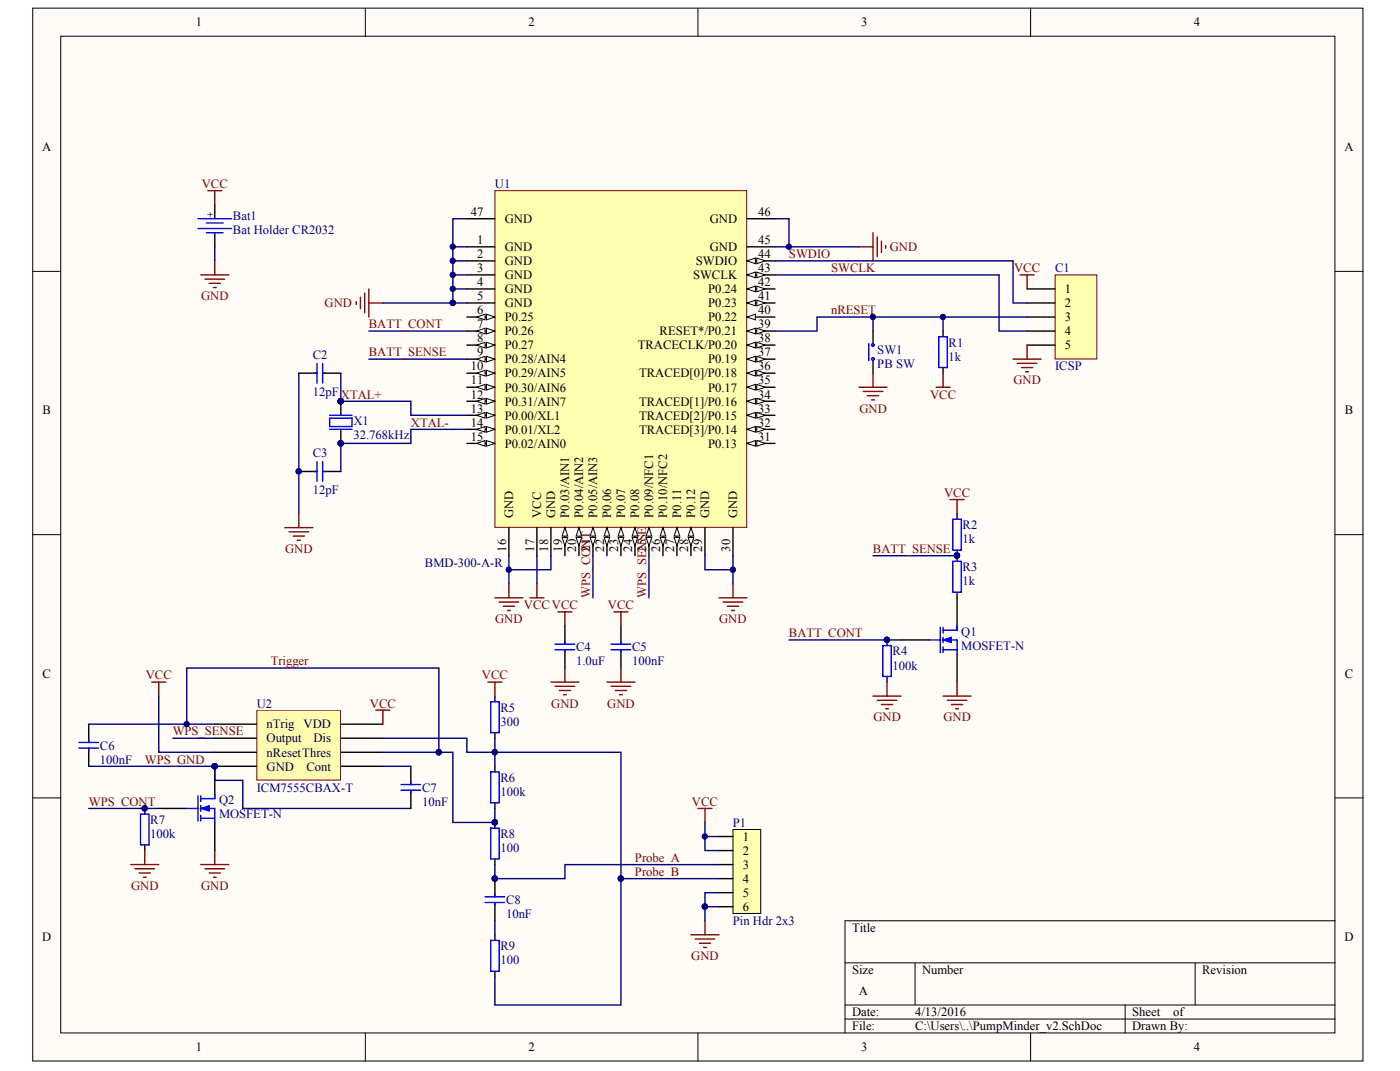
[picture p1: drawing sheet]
# Altium schematic sheet PumpMinder_v2.1.SchDoc
size A

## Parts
Bat1  Bat Holder CR2032  [CR2032_HOLDER_SMD]
C1  ICSP  [TC2030-MCP]
C2  12pF  [CAPC1005X04L]
C3  12pF  [CAPC1005X04L]
C4  1.0uF  [CAPC1608X06L]
C5  100nF  [CAPC1005X04L]
C6  100nF  [CAPC1005X04L]
C7  10nF  [CAPC1005X04L]
C8  10nF  [CAPC1005X04L]
P1  Pin Hdr 2x3  [Molex 15-91-2060]
Q1  MOSFET-N  [SOT-23_L]
Q2  MOSFET-N  [SOT-23_L]
R1  1k  [RESC1005X04L]
R2  1k  [RESC1005X04L]
R3  1k  [RESC1005X04L]
R4  100k  [RESC1005X04L]
R5  300  [RESC1005X04L]
R6  100k  [RESC1005X04L]
R7  100k  [RESC1005X04L]
R8  100  [RESC1005X04L]
R9  100  [RESC1005X04L]
SW1  PB SW  [ALPS_SKHUxxx010_WO_GND]
U1  Manufacturer P/N: BMD-300-A-R  [BMD-300]  (hidden comment: BMD-300)
U2  ICM7555CBAX-T  [SOIC127P600X175-8N]
X1  32.768kHz  [XTAL_3215]

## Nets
GND: Bat1.2 C1.5 C2.1 C3.1 C4.1 C5.1 P1.5 P1.6 Q1.3(S) Q2.3(S) R4.2 R7.2 SW1.2(COM) U1.1(GND) U1.2(GND) U1.3(GND) U1.4(GND) U1.5(GND) U1.16(GND) U1.18(GND) U1.29(GND) U1.30(GND) U1.45(GND) U1.46(GND) U1.47(GND)
VCC: Bat1.1 C1.1 C4.2 C5.2 P1.1 P1.2 R1.2 R2.1 R5.2 U1.17(VCC) U2.4(nReset) U2.8(VDD)
BATT_CONT: Q1.2(G) R4.1 U1.7(P0.26)
BATT_SENSE: R2.2 R3.1 U1.9(P0.28/AIN4)
nRESET: C1.3 R1.1 SW1.1(N.O) U1.39(RESET*/P0.21)
Probe_A: C8.1 P1.3 R8.1
Probe_B: P1.4 R5.1 R6.2 R9.1 U2.7(Dis)
SWCLK: C1.4 U1.43(SWCLK)
SWDIO: C1.2 U1.44(SWDIO)
Trigger: C6.1 R6.1 R8.2 U2.2(nTrig) U2.6(Thres)
WPS_CONT: Q2.2(G) R7.1 U1.21(P0.05/AIN3)
WPS_GND: C6.2 C7.2 Q2.1(D) U2.1(GND)
WPS_SENSE: U1.25(P0.09/NFC1) U2.3(Output)
XTAL+: C2.2 U1.13(P0.00/XL1) X1.2(out)
XTAL-: C3.2 U1.14(P0.01/XL2) X1.1(inp)
NetC7_1: C7.1 U2.5(Cont)
NetC8_2: C8.2 R9.2
NetQ1_1: Q1.1(D) R3.2

Not connected (* = marked no-connect by the designer): U1 6(P0.25) 8(P0.27) 10(P0.29/AIN5) 11(P0.30/AIN6) 12(P0.31/AIN7) 15(P0.02/AIN0) 19(P0.03/AIN1) 20(P0.04/AIN2) 22(P0.06) 23(P0.07) 24(P0.08) 26(P0.10/NFC2) 27(P0.11) 28(P0.12) 31(P0.13) 32(TRACED[3]/P0.14) 33(TRACED[2]/P0.15) 34(TRACED[1]/P0.16) 35(P0.17) 36(TRACED[0]/P0.18) 37(P0.19) 38(TRACECLK/P0.20) 40(P0.22) 41(P0.23) 42(P0.24)
